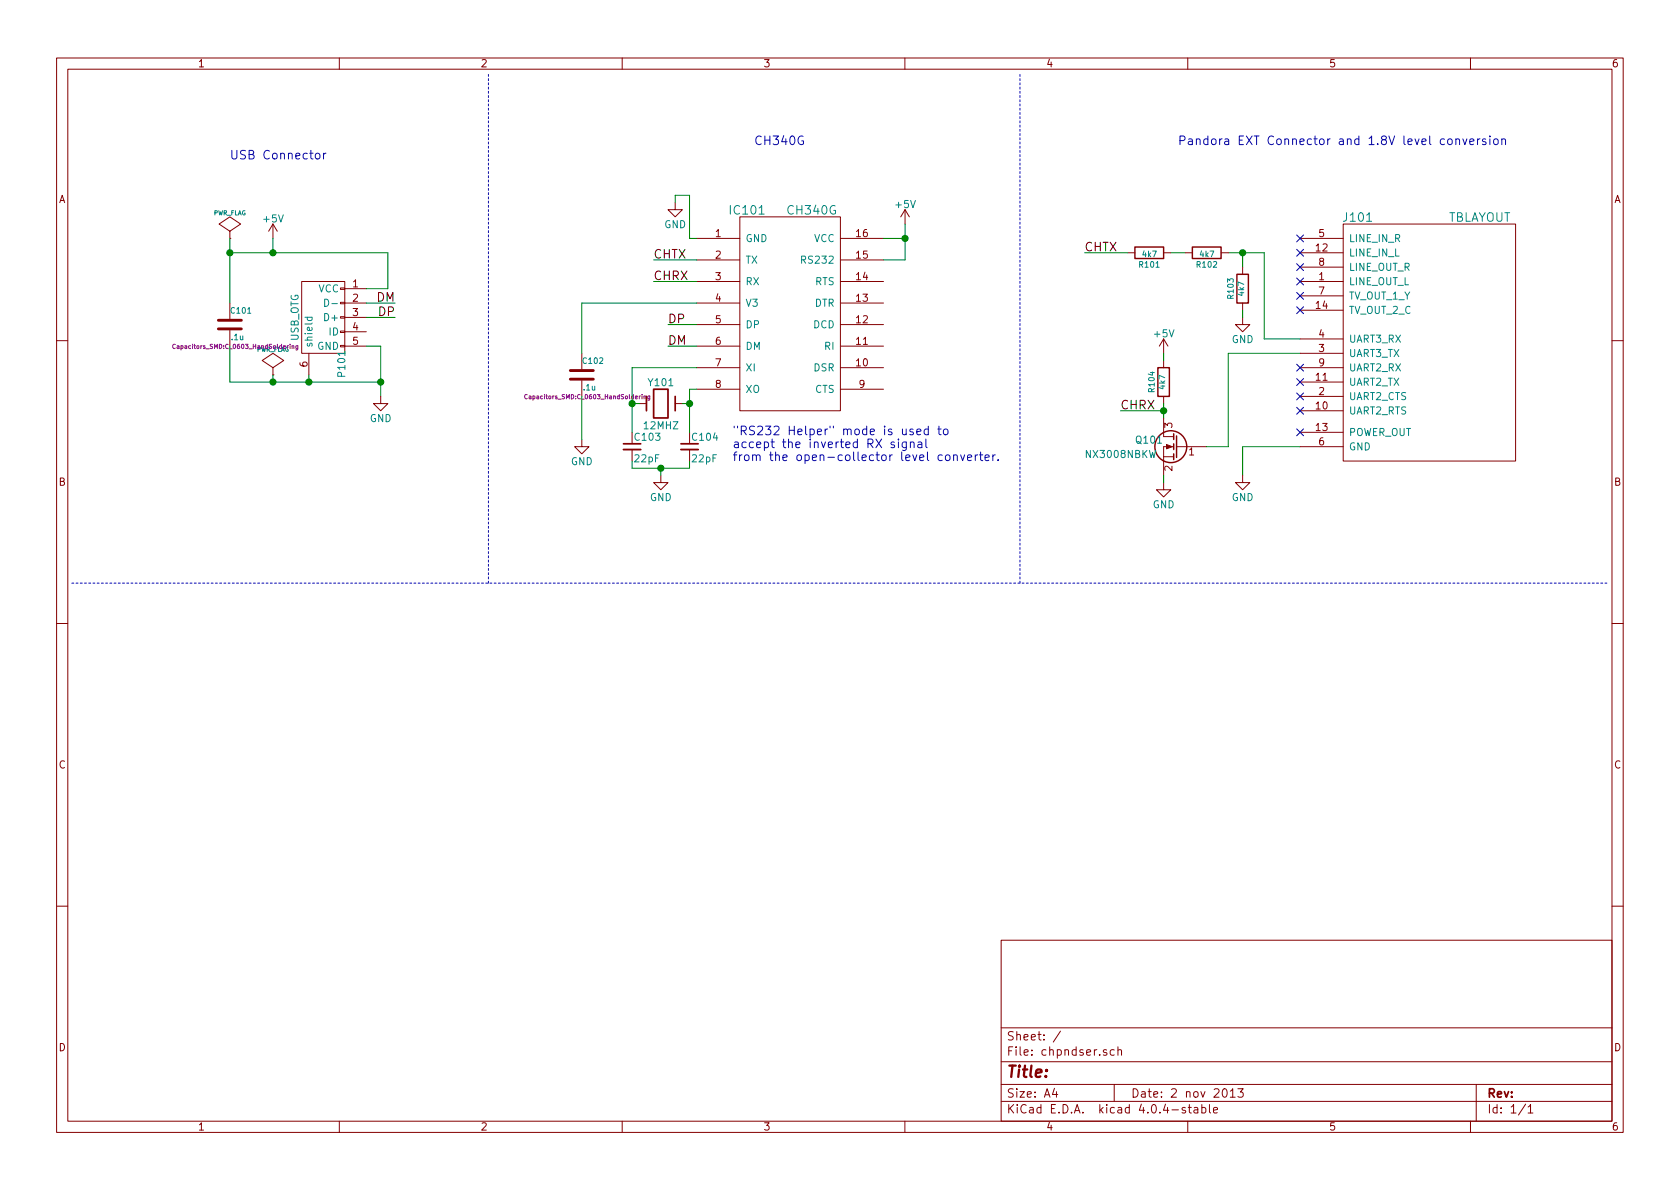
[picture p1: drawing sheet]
EESchema Schematic File Version 2
LIBS:power
LIBS:device
LIBS:transistors
LIBS:conn
LIBS:linear
LIBS:regul
LIBS:74xx
LIBS:cmos4000
LIBS:adc-dac
LIBS:memory
LIBS:xilinx
LIBS:microcontrollers
LIBS:dsp
LIBS:microchip
LIBS:analog_switches
LIBS:motorola
LIBS:texas
LIBS:intel
LIBS:audio
LIBS:interface
LIBS:digital-audio
LIBS:philips
LIBS:display
LIBS:cypress
LIBS:siliconi
LIBS:opto
LIBS:atmel
LIBS:contrib
LIBS:valves
LIBS:tblayout
LIBS:ch340g
EELAYER 25 0
EELAYER END
$Descr A4 11693 8268
encoding utf-8
Sheet 1 1
Title ""
Date "2 nov 2013"
Rev ""
Comp ""
Comment1 ""
Comment2 ""
Comment3 ""
Comment4 ""
$EndDescr
$Comp
L C C102
U 1 1
P 4050 2600
F 0 "C102" H 4050 2700 40  0000 L CNN
F 1 ".1u" H 4056 2515 40  0000 L CNN
F 2 "Capacitors_SMD:C_0603_HandSoldering" H 4088 2450 30  0000 C CNN
F 3 "~" H 4050 2600 60  0000 C CNN
	1    4050 2600
	1    0    0    -1  
$EndComp
$Comp
L R R101
U 1 1
P 8000 1750
F 0 "R101" V 8080 1750 40  0000 C CNN
F 1 "4k7" V 8007 1751 40  0000 C CNN
F 2 "Resistors_SMD:R_0603_HandSoldering" V 7930 1750 30  0001 C CNN
F 3 "~" H 8000 1750 30  0000 C CNN
	1    8000 1750
	0    1    1    0   
$EndComp
$Comp
L TBLAYOUT J101
U 1 1
P 9950 2250
F 0 "J101" H 9450 3000 60  0000 C CNN
F 1 "TBLAYOUT" H 10300 3000 60  0000 C CNN
F 2 "tblayout:TBLAYOUT-ASTRON" H 9950 2250 60  0001 C CNN
F 3 "~" H 9950 2250 60  0000 C CNN
	1    9950 2250
	1    0    0    -1  
$EndComp
Wire Wire Line
	4050 2100 4050 2450
Wire Wire Line
	8650 3300 8650 3100
Wire Wire Line
	8650 3100 9050 3100
Wire Wire Line
	9050 2350 8800 2350
Wire Wire Line
	8800 2350 8800 1750
Wire Wire Line
	8800 1750 8550 1750
Wire Wire Line
	8550 2450 9050 2450
NoConn ~ 9050 1650
NoConn ~ 9050 1750
NoConn ~ 9050 2050
NoConn ~ 9050 2150
$Comp
L PWR_FLAG #FLG01
U 1 1
P 1600 1650
F 0 "#FLG01" H 1600 1745 30  0001 C CNN
F 1 "PWR_FLAG" H 1600 1830 30  0000 C CNN
F 2 "" H 1600 1650 60  0000 C CNN
F 3 "" H 1600 1650 60  0000 C CNN
	1    1600 1650
	1    0    0    -1  
$EndComp
$Comp
L CH340G IC101
U 1 1
P 5500 2150
F 0 "IC101" H 5200 2850 60  0000 C CNN
F 1 "CH340G" H 5650 2850 60  0000 C CNN
F 2 "Housings_SOIC:SOIC-16_3.9x9.9mm_Pitch1.27mm" H 5500 2100 60  0001 C CNN
F 3 "" H 5500 2100 60  0000 C CNN
	1    5500 2150
	1    0    0    -1  
$EndComp
Wire Wire Line
	4850 2100 4050 2100
$Comp
L USB_OTG P101
U 1 1
P 2250 2200
F 0 "P101" H 2575 2075 50  0000 C CNN
F 1 "USB_OTG" H 2250 2400 50  0000 C CNN
F 2 "Connect:USB_Mini-B" V 2200 2100 50  0001 C CNN
F 3 "" V 2200 2100 50  0000 C CNN
	1    2250 2200
	0    -1   1    0   
$EndComp
$Comp
L PWR_FLAG #FLG02
U 1 1
P 1900 2600
F 0 "#FLG02" H 1900 2695 30  0001 C CNN
F 1 "PWR_FLAG" H 1900 2780 30  0000 C CNN
F 2 "" H 1900 2600 60  0000 C CNN
F 3 "" H 1900 2600 60  0000 C CNN
	1    1900 2600
	1    0    0    -1  
$EndComp
Wire Wire Line
	1900 2650 1900 2600
Connection ~ 2650 2650
Wire Wire Line
	2550 2400 2650 2400
Wire Wire Line
	2650 2400 2650 2750
Wire Wire Line
	2150 2650 2150 2600
Connection ~ 2150 2650
$Comp
L C C101
U 1 1
P 1600 2250
F 0 "C101" H 1600 2350 40  0000 L CNN
F 1 ".1u" H 1606 2165 40  0000 L CNN
F 2 "Capacitors_SMD:C_0603_HandSoldering" H 1638 2100 30  0000 C CNN
F 3 "~" H 1600 2250 60  0000 C CNN
	1    1600 2250
	1    0    0    -1  
$EndComp
$Comp
L +5V #PWR04
U 1 1
P 1900 1650
F 0 "#PWR04" H 1900 1500 50  0001 C CNN
F 1 "+5V" H 1900 1790 50  0000 C CNN
F 2 "" H 1900 1650 50  0000 C CNN
F 3 "" H 1900 1650 50  0000 C CNN
	1    1900 1650
	1    0    0    -1  
$EndComp
Wire Wire Line
	1600 2650 1600 2400
Connection ~ 1900 2650
Wire Wire Line
	1600 1650 1600 2100
Wire Wire Line
	1900 1650 1900 1750
Wire Wire Line
	1600 1750 2700 1750
Connection ~ 1600 1750
Wire Wire Line
	2550 2000 2700 2000
Wire Wire Line
	2700 2000 2700 1750
Connection ~ 1900 1750
Wire Wire Line
	2550 2100 2750 2100
Wire Wire Line
	2550 2200 2750 2200
$Comp
L GND #PWR05
U 1 1
P 4700 1400
F 0 "#PWR05" H 4700 1150 50  0001 C CNN
F 1 "GND" H 4700 1250 50  0000 C CNN
F 2 "" H 4700 1400 50  0000 C CNN
F 3 "" H 4700 1400 50  0000 C CNN
	1    4700 1400
	1    0    0    -1  
$EndComp
Wire Wire Line
	4850 1650 4800 1650
Wire Wire Line
	4800 1650 4800 1350
Wire Wire Line
	4800 1350 4700 1350
Wire Wire Line
	4700 1350 4700 1400
$Comp
L +5V #PWR06
U 1 1
P 6300 1550
F 0 "#PWR06" H 6300 1400 50  0001 C CNN
F 1 "+5V" H 6300 1690 50  0000 C CNN
F 2 "" H 6300 1550 50  0000 C CNN
F 3 "" H 6300 1550 50  0000 C CNN
	1    6300 1550
	1    0    0    -1  
$EndComp
Wire Wire Line
	6150 1650 6300 1650
Wire Wire Line
	6300 1550 6300 1800
Wire Wire Line
	6300 1800 6150 1800
Connection ~ 6300 1650
Text Label 2750 2100 2    60   ~ 0
DM
Text Label 2750 2200 2    60   ~ 0
DP
Text Label 4650 2400 0    60   ~ 0
DM
Text Label 4650 2250 0    60   ~ 0
DP
Wire Wire Line
	4650 2400 4850 2400
Wire Wire Line
	4650 2250 4850 2250
$Comp
L Crystal Y101
U 1 1
P 4600 2800
F 0 "Y101" H 4600 2950 50  0000 C CNN
F 1 "12MHZ" H 4600 2650 50  0000 C CNN
F 2 "Crystals:Crystal_HC49-SD_SMD" H 4600 2800 50  0001 C CNN
F 3 "" H 4600 2800 50  0000 C CNN
	1    4600 2800
	1    0    0    -1  
$EndComp
$Comp
L GND #PWR07
U 1 1
P 4600 3300
F 0 "#PWR07" H 4600 3050 50  0001 C CNN
F 1 "GND" H 4600 3150 50  0000 C CNN
F 2 "" H 4600 3300 50  0000 C CNN
F 3 "" H 4600 3300 50  0000 C CNN
	1    4600 3300
	1    0    0    -1  
$EndComp
Wire Wire Line
	4400 2550 4850 2550
$Comp
L C_Small C103
U 1 1
P 4400 3100
F 0 "C103" H 4410 3170 50  0000 L CNN
F 1 "22pF" H 4410 3020 50  0000 L CNN
F 2 "Capacitors_SMD:C_0603_HandSoldering" H 4400 3100 50  0001 C CNN
F 3 "" H 4400 3100 50  0000 C CNN
	1    4400 3100
	1    0    0    -1  
$EndComp
$Comp
L C_Small C104
U 1 1
P 4800 3100
F 0 "C104" H 4810 3170 50  0000 L CNN
F 1 "22pF" H 4810 3020 50  0000 L CNN
F 2 "Capacitors_SMD:C_0603_HandSoldering" H 4800 3100 50  0001 C CNN
F 3 "" H 4800 3100 50  0000 C CNN
	1    4800 3100
	1    0    0    -1  
$EndComp
Wire Wire Line
	4400 2550 4400 3000
Wire Wire Line
	4800 2700 4800 3000
Wire Wire Line
	4800 2700 4850 2700
Wire Wire Line
	4400 3200 4400 3250
Wire Wire Line
	4400 3250 4800 3250
Wire Wire Line
	4800 3250 4800 3200
Wire Wire Line
	4600 3300 4600 3250
Connection ~ 4600 3250
Wire Wire Line
	4400 2800 4450 2800
Connection ~ 4400 2800
Wire Wire Line
	4750 2800 4800 2800
Connection ~ 4800 2800
$Comp
L GND #PWR08
U 1 1
P 8650 3300
F 0 "#PWR08" H 8650 3050 50  0001 C CNN
F 1 "GND" H 8650 3150 50  0000 C CNN
F 2 "" H 8650 3300 50  0000 C CNN
F 3 "" H 8650 3300 50  0000 C CNN
	1    8650 3300
	1    0    0    -1  
$EndComp
Text Label 4550 1950 0    60   ~ 0
CHRX
Text Label 4550 1800 0    60   ~ 0
CHTX
Wire Wire Line
	4850 1800 4550 1800
Wire Wire Line
	4850 1950 4550 1950
Text Label 7550 1750 0    60   ~ 0
CHTX
$Comp
L R R102
U 1 1
P 8400 1750
F 0 "R102" V 8480 1750 40  0000 C CNN
F 1 "4k7" V 8407 1751 40  0000 C CNN
F 2 "Resistors_SMD:R_0603_HandSoldering" V 8330 1750 30  0001 C CNN
F 3 "~" H 8400 1750 30  0000 C CNN
	1    8400 1750
	0    1    1    0   
$EndComp
$Comp
L R R103
U 1 1
P 8650 2000
F 0 "R103" V 8730 2000 40  0000 C CNN
F 1 "4k7" V 8657 2001 40  0000 C CNN
F 2 "Resistors_SMD:R_0603_HandSoldering" V 8580 2000 30  0001 C CNN
F 3 "~" H 8650 2000 30  0000 C CNN
	1    8650 2000
	-1   0    0    1   
$EndComp
$Comp
L GND #PWR09
U 1 1
P 8650 2200
F 0 "#PWR09" H 8650 1950 50  0001 C CNN
F 1 "GND" H 8650 2050 50  0000 C CNN
F 2 "" H 8650 2200 50  0000 C CNN
F 3 "" H 8650 2200 50  0000 C CNN
	1    8650 2200
	1    0    0    -1  
$EndComp
Wire Wire Line
	7550 1750 7850 1750
Wire Wire Line
	8150 1750 8250 1750
Wire Wire Line
	8650 1750 8650 1850
Connection ~ 8650 1750
Wire Wire Line
	8650 2150 8650 2200
Text Label 7800 2850 0    60   ~ 0
CHRX
$Comp
L +5V #PWR010
U 1 1
P 8100 2450
F 0 "#PWR010" H 8100 2300 50  0001 C CNN
F 1 "+5V" H 8100 2590 50  0000 C CNN
F 2 "" H 8100 2450 50  0000 C CNN
F 3 "" H 8100 2450 50  0000 C CNN
	1    8100 2450
	1    0    0    -1  
$EndComp
$Comp
L R R104
U 1 1
P 8100 2650
F 0 "R104" V 8180 2650 40  0000 C CNN
F 1 "4k7" V 8107 2651 40  0000 C CNN
F 2 "Resistors_SMD:R_0603_HandSoldering" V 8030 2650 30  0001 C CNN
F 3 "~" H 8100 2650 30  0000 C CNN
	1    8100 2650
	-1   0    0    1   
$EndComp
Wire Wire Line
	7800 2850 8100 2850
Wire Wire Line
	8100 2800 8100 2900
Wire Wire Line
	8100 2500 8100 2450
$Comp
L Q_NMOS_GSD Q101
U 1 1
P 8200 3100
F 0 "Q101" H 8500 3150 50  0000 R CNN
F 1 "NX3008NBKW" H 8850 3050 50  0000 R CNN
F 2 "TO_SOT_Packages_SMD:SOT-323" H 8400 3200 50  0001 C CNN
F 3 "" H 8200 3100 50  0000 C CNN
	1    8200 3100
	-1   0    0    -1  
$EndComp
$Comp
L GND #PWR011
U 1 1
P 8100 3350
F 0 "#PWR011" H 8100 3100 50  0001 C CNN
F 1 "GND" H 8100 3200 50  0000 C CNN
F 2 "" H 8100 3350 50  0000 C CNN
F 3 "" H 8100 3350 50  0000 C CNN
	1    8100 3350
	1    0    0    -1  
$EndComp
Wire Wire Line
	8100 3350 8100 3300
Connection ~ 8100 2850
Wire Wire Line
	8400 3100 8550 3100
Wire Wire Line
	8550 3100 8550 2450
NoConn ~ 9050 3000
NoConn ~ 9050 2850
NoConn ~ 9050 2750
NoConn ~ 9050 2650
NoConn ~ 9050 2550
NoConn ~ 9050 1950
NoConn ~ 9050 1850
Wire Wire Line
	1600 2650 2650 2650
$Comp
L GND #PWR?
U 1 1
P 2650 2750
F 0 "#PWR?" H 2650 2500 50  0001 C CNN
F 1 "GND" H 2650 2600 50  0000 C CNN
F 2 "" H 2650 2750 50  0000 C CNN
F 3 "" H 2650 2750 50  0000 C CNN
	1    2650 2750
	1    0    0    -1  
$EndComp
$Comp
L GND #PWR?
U 1 1
P 4050 3050
F 0 "#PWR?" H 4050 2800 50  0001 C CNN
F 1 "GND" H 4050 2900 50  0000 C CNN
F 2 "" H 4050 3050 50  0000 C CNN
F 3 "" H 4050 3050 50  0000 C CNN
	1    4050 3050
	1    0    0    -1  
$EndComp
Wire Wire Line
	4050 2750 4050 3050
Wire Notes Line
	500  4050 11200 4050
Wire Notes Line
	3400 4050 3400 500 
Wire Notes Line
	7100 4050 7100 500 
Text Notes 1600 1100 0    60   ~ 0
USB Connector
Text Notes 5250 1000 0    60   ~ 0
CH340G
Text Notes 8200 1000 0    60   ~ 0
Pandora EXT Connector and 1.8V level conversion
Text Notes 5100 3200 0    60   ~ 0
"RS232 Helper" mode is used to\naccept the inverted RX signal\nfrom the open-collector level converter.
$EndSCHEMATC
